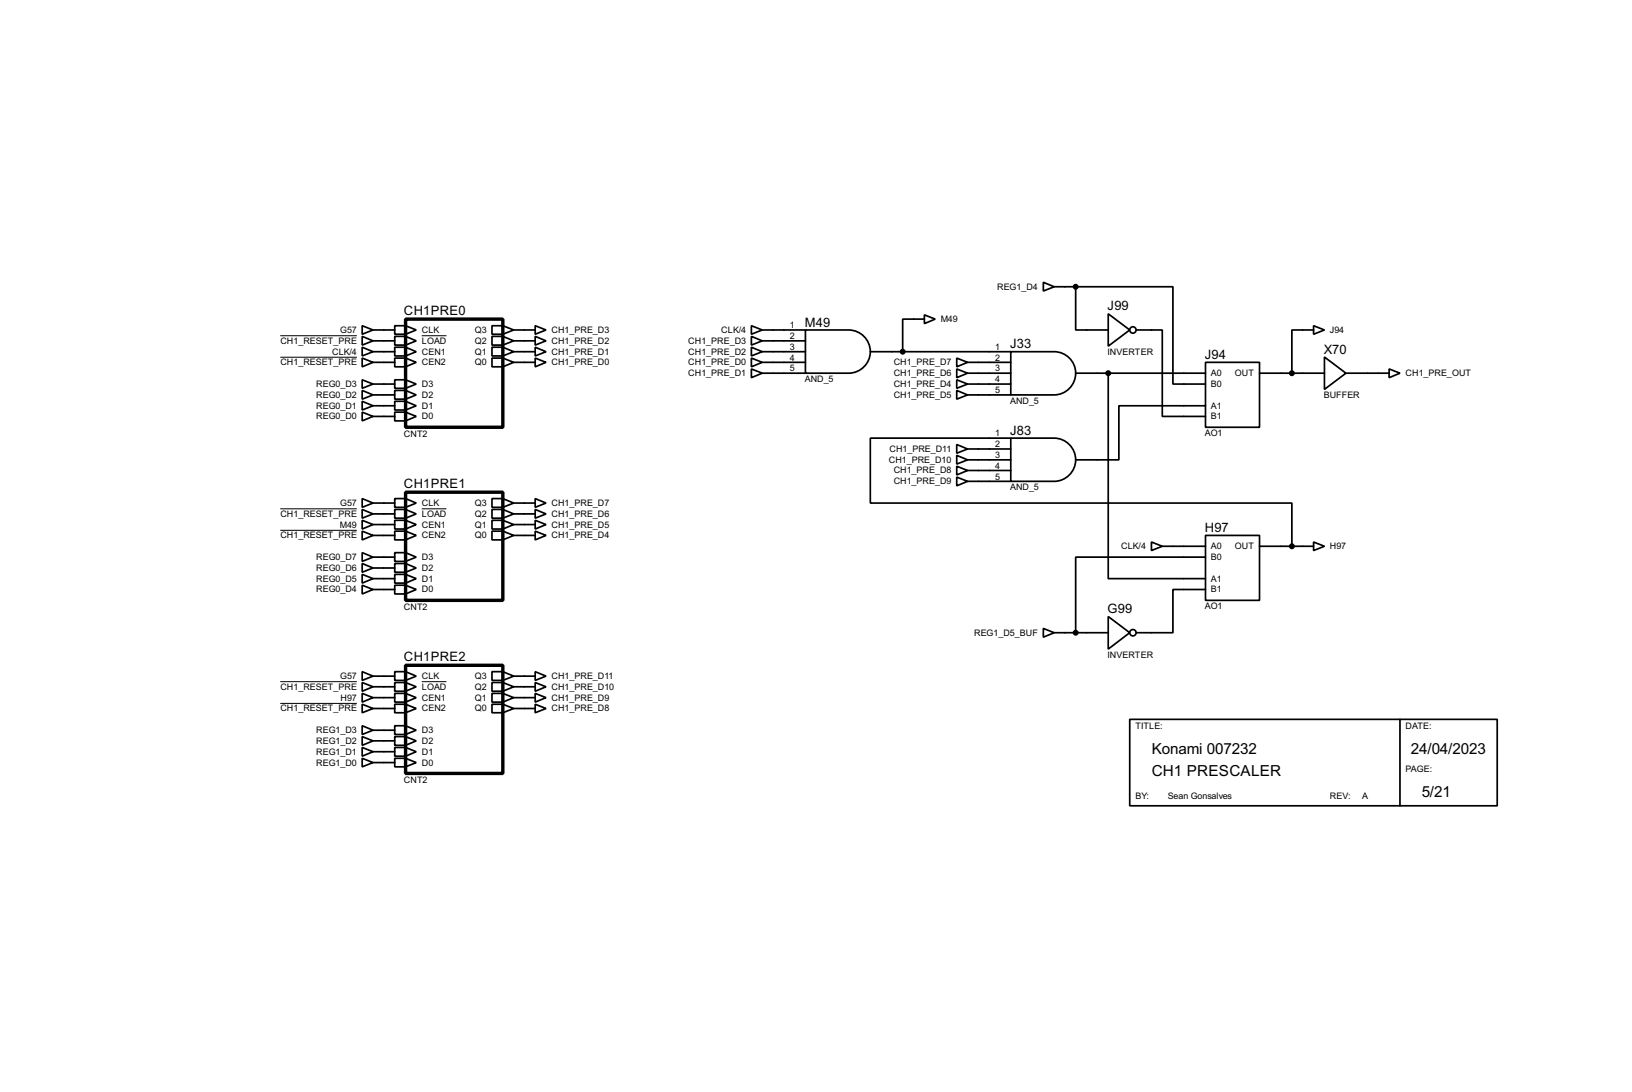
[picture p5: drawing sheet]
<svg xmlns="http://www.w3.org/2000/svg" width="383mm" height="256mm" viewBox="0 0 383 256" stroke-linecap="round" stroke-linejoin="round" font-family="sans-serif">
<g fill="none" stroke="#000" stroke-width=".4">
<path d="M85.1 79l2.6 1.1-2.6 1zM85.1 76.5l2.6 1-2.6 1zM87.7 77.5h5.1M92.8 76.5h2.5l2.5 1-2.5 1h-2.5zM92.8 79h2.5l2.5 1.1-2.5 1h-2.5zM95.3 76.5v2M95.3 79v2.1M115.6 79h2.6l2.5 1.1-2.5 1h-2.6zM115.6 76.5h2.6l2.5 1-2.5 1h-2.6zM118.2 76.5v2M118.2 79v2.1M120.7 77.5h5.1"/>
<path d="M125.8 79l2.5 1.1-2.5 1zM125.8 76.5l2.5 1-2.5 1zM176.6 76.5l2.5 1-2.5 1zM176.6 79l2.5 1.1-2.5 1zM179.1 77.5h10.2M189.3 77.5h10.1a5.1 5.1 0 0 1 5.1 5.1 5.1 5.1 0 0 1-5.1 5.1h-10.1zM217.2 74l2.6 1-2.6 1zM217.2 75h-5.1v7.6M245.2 66.3l2.5 1.1-2.5 1zM247.7 67.4h5.1M252.8 67.4h22.8v22.8h7.7M252.8 67.4v10.1h7.6"/>
<path d="M260.4 73.7l5.1 3.8-5.1 3.8zM267 77.5h6.1v20.3h10.2M308.7 76.5l2.5 1-2.5 1zM308.7 77.5h-5.1v10.2M85.1 84.1l2.6 1-2.6 1.1zM85.1 81.6l2.6 1-2.6 1zM85.1 96.8l2.6 1-2.6 1.1zM85.1 94.3l2.6 1-2.6 1zM85.1 91.7l2.6 1.1-2.6 1zM85.1 89.2l2.6 1-2.6 1zM87.7 85.1h5.1M87.7 90.2h5.1"/>
<path d="M87.7 92.8h5.1M87.7 82.6h5.1M87.7 80.1h5.1M87.7 97.8h5.1M87.7 95.3h5.1M92.8 89.2h2.5l2.5 1-2.5 1h-2.5zM92.8 91.7h2.5l2.5 1.1-2.5 1h-2.5zM92.8 94.3h2.5l2.5 1-2.5 1h-2.5zM92.8 96.8h2.5l2.5 1-2.5 1.1h-2.5zM92.8 81.6h2.5l2.5 1-2.5 1h-2.5zM92.8 84.1h2.5l2.5 1-2.5 1.1h-2.5zM95.3 81.6v2"/>
<path d="M95.3 84.1v2.1M95.3 89.2v2M95.3 91.7v2.1M95.3 94.3v2M95.3 96.8v2.1M115.6 84.1h2.6l2.5 1-2.5 1.1h-2.6zM115.6 81.6h2.6l2.5 1-2.5 1h-2.6zM118.2 81.6v2M118.2 84.1v2.1M120.7 85.1h5.1M120.7 82.6h5.1M120.7 80.1h5.1"/>
<path d="M125.8 84.1l2.5 1-2.5 1.1zM125.8 81.6l2.5 1-2.5 1zM176.6 84.1l2.5 1-2.5 1.1zM176.6 86.7l2.5 1-2.5 1zM176.6 81.6l2.5 1-2.5 1zM179.1 85.1h10.2M179.1 87.7h10.2M179.1 82.6h10.2M179.1 80.1h10.2M204.5 82.6h33M224.8 84.1l2.6 1-2.6 1.1zM224.8 86.7l2.6 1-2.6 1z"/>
<path d="M224.8 89.2l2.6 1-2.6 1zM224.8 91.7l2.6 1.1-2.6 1zM227.4 85.1h10.1M227.4 87.7h10.1M227.4 90.2h10.1M227.4 92.8h10.1M237.5 82.6h10.2a5.1 5.1 0 0 1 5.1 5.1 5.1 5.1 0 0 1-5.1 5.1h-10.2zM252.8 87.7h30.5M260.4 87.7v48.2h22.9M283.3 85.1h12.7v15.3h-12.7zM283.3 95.3h-20.4v12.7h-10.1M296 87.7h15.2"/>
<path d="M311.2 83.9l5.1 3.8-5.1 3.8zM316.3 87.7h10.1M326.4 86.7l2.6 1-2.6 1zM85.1 117.1l2.6 1.1-2.6 1zM85.1 119.7l2.6 1-2.6 1zM87.7 118.2h5.1M92.8 117.1h2.5l2.5 1.1-2.5 1h-2.5zM92.8 119.7h2.5l2.5 1-2.5 1h-2.5zM95.3 117.1v2.1M95.3 119.7v2M115.6 119.7h2.6l2.5 1-2.5 1h-2.6zM115.6 117.1h2.6l2.5 1.1-2.5 1h-2.6z"/>
<path d="M118.2 117.1v2.1M118.2 119.7v2M120.7 118.2h5.1M125.8 119.7l2.5 1-2.5 1zM125.8 117.1l2.5 1.1-2.5 1zM224.8 104.4l2.6 1.1-2.6 1zM224.8 107l2.6 1-2.6 1zM224.8 112.1l2.6 1-2.6 1zM224.8 109.5l2.6 1-2.6 1.1zM227.4 105.5h10.1M227.4 108h10.1M227.4 113.1h10.1"/>
<path d="M227.4 110.5h10.1M237.5 102.9h10.2a5.1 5.1 0 0 1 5.1 5.1 5.1 5.1 0 0 1-5.1 5.1h-10.2zM237.5 102.9h-33v15.3h99.1v10.1M85.1 124.8l2.6 1-2.6 1zM85.1 122.2l2.6 1-2.6 1.1zM85.1 137.5l2.6 1-2.6 1zM85.1 134.9l2.6 1-2.6 1.1zM85.1 132.4l2.6 1-2.6 1zM85.1 129.8l2.6 1.1-2.6 1zM87.7 125.8h5.1M87.7 123.2h5.1M87.7 120.7h5.1"/>
<path d="M87.7 138.5h5.1M87.7 135.9h5.1M87.7 133.4h5.1M87.7 130.9h5.1M92.8 129.8h2.5l2.5 1.1-2.5 1h-2.5zM92.8 132.4h2.5l2.5 1-2.5 1h-2.5zM92.8 134.9h2.5l2.5 1-2.5 1.1h-2.5zM92.8 137.5h2.5l2.5 1-2.5 1h-2.5zM92.8 122.2h2.5l2.5 1-2.5 1.1h-2.5zM92.8 124.8h2.5l2.5 1-2.5 1h-2.5zM95.3 122.2v2.1M95.3 124.8v2"/>
<path d="M95.3 129.8v2.1M95.3 132.4v2M95.3 134.9v2.1M95.3 137.5v2M115.6 124.8h2.6l2.5 1-2.5 1h-2.6zM115.6 122.2h2.6l2.5 1-2.5 1.1h-2.6zM118.2 122.2v2.1M118.2 124.8v2M120.7 125.8h5.1M120.7 123.2h5.1M120.7 120.7h5.1M125.8 124.8l2.5 1-2.5 1z"/>
<path d="M125.8 122.2l2.5 1-2.5 1.1zM270.6 127.3l2.5 1-2.5 1zM273.1 128.3h10.2M283.3 125.8h12.7v15.2h-12.7zM283.3 138.5h-7.7v10.1h-8.6M283.3 130.9h-30.5v17.7M296 128.3h12.7M308.7 127.3l2.5 1-2.5 1zM85.1 157.8l2.6 1-2.6 1zM87.7 158.8h5.1M92.8 157.8h2.5l2.5 1-2.5 1h-2.5zM95.3 157.8v2"/>
<path d="M115.6 157.8h2.6l2.5 1-2.5 1h-2.6zM118.2 157.8v2M120.7 158.8h5.1M125.8 157.8l2.5 1-2.5 1zM245.2 147.6l2.5 1-2.5 1.1zM247.7 148.6h12.7M260.4 144.8l5.1 3.8-5.1 3.9zM85.1 160.3l2.6 1-2.6 1.1zM85.1 165.4l2.6 1-2.6 1zM85.1 162.9l2.6 1-2.6 1zM85.1 178.1l2.6 1-2.6 1zM85.1 175.6l2.6 1-2.6 1z"/>
<path d="M85.1 173l2.6 1-2.6 1.1zM85.1 170.5l2.6 1-2.6 1zM87.7 166.4h5.1M87.7 163.9h5.1M87.7 161.3h5.1M87.7 179.1h5.1M87.7 176.6h5.1M87.7 174h5.1M87.7 171.5h5.1M92.8 160.3h2.5l2.5 1-2.5 1.1h-2.5zM92.8 170.5h2.5l2.5 1-2.5 1h-2.5zM92.8 173h2.5l2.5 1-2.5 1.1h-2.5z"/>
<path d="M92.8 175.6h2.5l2.5 1-2.5 1h-2.5zM92.8 178.1h2.5l2.5 1-2.5 1h-2.5zM92.8 162.9h2.5l2.5 1-2.5 1h-2.5zM92.8 165.4h2.5l2.5 1-2.5 1h-2.5zM95.3 160.3v2.1M95.3 162.9v2M95.3 165.4v2M95.3 170.5v2M95.3 173v2.1M95.3 175.6v2M95.3 178.1v2M115.6 165.4h2.6l2.5 1-2.5 1h-2.6z"/>
<path d="M115.6 162.9h2.6l2.5 1-2.5 1h-2.6zM115.6 160.3h2.6l2.5 1-2.5 1.1h-2.6zM118.2 160.3v2.1M118.2 162.9v2M118.2 165.4v2M120.7 166.4h5.1M120.7 163.9h5.1M120.7 161.3h5.1M125.8 165.4l2.5 1-2.5 1zM125.8 162.9l2.5 1-2.5 1zM125.8 160.3l2.5 1-2.5 1.1zM265.5 169h86.3v20.3h-86.3z"/>
<path d="M329 169v20.3"/>
<circle cx="266.2" cy="77.5" r=".75"/>
<circle cx="266.2" cy="148.6" r=".75"/>
</g>
<g fill="#000" stroke="#000" stroke-width=".4">
<circle cx="252.7" cy="67.4" r=".5"/>
<circle cx="212.1" cy="82.6" r=".5"/>
<circle cx="260.4" cy="87.7" r=".5"/>
<circle cx="303.5" cy="87.7" r=".5"/>
<circle cx="303.5" cy="128.3" r=".5"/>
<circle cx="252.7" cy="148.6" r=".5"/>
</g>
<path d="M95.3 75h22.9v25.4h-22.9zM95.3 115.6h22.9v25.4h-22.9zM95.3 156.3h22.9v25.4h-22.9z" fill="none" stroke="#000" stroke-width=".8"/>
<path d="M65.9 78.9h18M99.1 78.9h5.8M65.9 83.9h18M65.9 119.5h18M99.1 119.5h5.8M65.9 124.6h18M65.9 160.1h18M65.9 165.2h18M99.1 160.1h5.8" fill="none" stroke="#000" stroke-width=".23"/>
<g font-size="4">
<text x="270.6" y="177.1">Konami 007232</text>
<text x="331.5" y="177.1">24/04/2023</text>
<text x="270.6" y="182.2">CH1 PRESCALER</text>
<text x="334.1" y="187.3">5/21</text>
</g>
<g font-size="3.4">
<text x="94.9" y="74">CH1PRE0</text>
<text x="189.1" y="76.7">M49</text>
<text x="260.3" y="72.9">J99</text>
<text x="237.4" y="81.8">J33</text>
<text x="311.1" y="83.1">X70</text>
<text x="283.1" y="84.3">J94</text>
<text x="237.4" y="102.1">J83</text>
<text x="94.9" y="114.6">CH1PRE1</text>
<text x="283.1" y="125">H97</text>
<text x="260.3" y="144">G99</text>
<text x="94.9" y="155.3">CH1PRE2</text>
</g>
<g font-size="2.4">
<text x="234.3" y="68.1">REG1_D4</text>
<text x="185.6" y="77.1">1</text>
<text x="221" y="75.6">M49</text>
<text x="65.9" y="80.8">CH1_RESET_PRE</text>
<text x="78" y="83.3">CLK/4</text>
<text x="79.9" y="78.2">G57</text>
<text x="99.1" y="78.2">CLK</text>
<text x="99.1" y="80.8">LOAD</text>
<text x="99.1" y="83.3">CEN1</text>
<text x="111.6" y="83.3">Q1</text>
<text x="111.6" y="80.8">Q2</text>
<text x="111.6" y="78.2">Q3</text>
<text x="129.6" y="83.3">CH1_PRE_D1</text>
<text x="129.6" y="80.8">CH1_PRE_D2</text>
<text x="129.6" y="78.2">CH1_PRE_D3</text>
<text x="161.7" y="83.3">CH1_PRE_D2</text>
<text x="161.7" y="80.8">CH1_PRE_D3</text>
<text x="169.5" y="78.2">CLK/4</text>
<text x="185.6" y="79.7">2</text>
<text x="185.6" y="82.2">3</text>
<text x="233.9" y="82.2">1</text>
<text x="260.2" y="83.4">INVERTER</text>
<text x="312.5" y="78.2">J94</text>
<text x="65.9" y="85.8">CH1_RESET_PRE</text>
<text x="99.1" y="85.8">CEN2</text>
<text x="111.6" y="85.8">Q0</text>
<text x="129.6" y="85.8">CH1_PRE_D0</text>
<text x="161.7" y="85.8">CH1_PRE_D0</text>
<text x="161.7" y="88.4">CH1_PRE_D1</text>
<text x="185.6" y="84.7">4</text>
<text x="185.6" y="87.3">5</text>
<text x="189.1" y="89.8">AND_5</text>
<text x="210" y="85.8">CH1_PRE_D7</text>
<text x="210" y="88.4">CH1_PRE_D6</text>
<text x="233.9" y="84.7">2</text>
<text x="233.9" y="87.3">3</text>
<text x="233.9" y="89.8">4</text>
<text x="284.5" y="88.4">A0</text>
<text x="290.1" y="88.4">OUT</text>
<text x="330.3" y="88.4">CH1_PRE_OUT</text>
<text x="74.3" y="93.5">REG0_D2</text>
<text x="74.3" y="90.9">REG0_D3</text>
<text x="99.1" y="90.9">D3</text>
<text x="99.1" y="93.5">D2</text>
<text x="210" y="90.9">CH1_PRE_D4</text>
<text x="210" y="93.5">CH1_PRE_D5</text>
<text x="233.9" y="92.4">5</text>
<text x="237.3" y="94.9">AND_5</text>
<text x="284.5" y="90.9">B0</text>
<text x="311" y="93.6">BUFFER</text>
<text x="74.3" y="98.5">REG0_D0</text>
<text x="74.3" y="96">REG0_D1</text>
<text x="99.1" y="96">D1</text>
<text x="99.1" y="98.5">D0</text>
<text x="284.5" y="96">A1</text>
<text x="284.5" y="98.5">B1</text>
<text x="94.9" y="102.7">CNT2</text>
<text x="209" y="106.2">CH1_PRE_D11</text>
<text x="233.9" y="102.5">1</text>
<text x="233.9" y="105.1">2</text>
<text x="233.9" y="107.6">3</text>
<text x="283.1" y="102.5">AO1</text>
<text x="208.8" y="108.7">CH1_PRE_D10</text>
<text x="210" y="113.8">CH1_PRE_D9</text>
<text x="210" y="111.2">CH1_PRE_D8</text>
<text x="233.9" y="110.1">4</text>
<text x="233.9" y="112.7">5</text>
<text x="79.9" y="118.9">G57</text>
<text x="99.1" y="118.9">CLK</text>
<text x="111.6" y="118.9">Q3</text>
<text x="129.6" y="118.9">CH1_PRE_D7</text>
<text x="237.3" y="115.2">AND_5</text>
<text x="65.9" y="121.4">CH1_RESET_PRE</text>
<text x="79.9" y="123.9">M49</text>
<text x="99.1" y="121.4">LOAD</text>
<text x="99.1" y="123.9">CEN1</text>
<text x="111.6" y="123.9">Q1</text>
<text x="111.6" y="121.4">Q2</text>
<text x="129.6" y="123.9">CH1_PRE_D5</text>
<text x="129.6" y="121.4">CH1_PRE_D6</text>
<text x="65.9" y="126.5">CH1_RESET_PRE</text>
<text x="74.3" y="131.6">REG0_D7</text>
<text x="99.1" y="131.6">D3</text>
<text x="99.1" y="126.5">CEN2</text>
<text x="111.6" y="126.5">Q0</text>
<text x="129.6" y="126.5">CH1_PRE_D4</text>
<text x="263.4" y="129">CLK/4</text>
<text x="284.5" y="131.6">B0</text>
<text x="284.5" y="129">A0</text>
<text x="290.1" y="129">OUT</text>
<text x="312.5" y="129">H97</text>
<text x="74.3" y="136.6">REG0_D5</text>
<text x="74.3" y="134.1">REG0_D6</text>
<text x="99.1" y="134.1">D2</text>
<text x="99.1" y="136.6">D1</text>
<text x="284.5" y="136.6">A1</text>
<text x="74.3" y="139.2">REG0_D4</text>
<text x="94.9" y="143.3">CNT2</text>
<text x="99.1" y="139.2">D0</text>
<text x="283.1" y="143.1">AO1</text>
<text x="284.5" y="139.2">B1</text>
<text x="228.9" y="149.3">REG1_D5_BUF</text>
<text x="260.2" y="154.6">INVERTER</text>
<text x="79.9" y="159.5">G57</text>
<text x="99.1" y="159.5">CLK</text>
<text x="111.6" y="159.5">Q3</text>
<text x="129.6" y="159.5">CH1_PRE_D11</text>
<text x="65.9" y="162">CH1_RESET_PRE</text>
<text x="65.9" y="167.1">CH1_RESET_PRE</text>
<text x="80" y="164.6">H97</text>
<text x="99.1" y="162">LOAD</text>
<text x="99.1" y="164.6">CEN1</text>
<text x="99.1" y="167.1">CEN2</text>
<text x="111.6" y="167.1">Q0</text>
<text x="111.6" y="164.6">Q1</text>
<text x="111.6" y="162">Q2</text>
<text x="129.6" y="167.1">CH1_PRE_D8</text>
<text x="129.6" y="164.6">CH1_PRE_D9</text>
<text x="129.6" y="162">CH1_PRE_D10</text>
<text x="74.3" y="172.2">REG1_D3</text>
<text x="99.1" y="172.2">D3</text>
<text x="266.8" y="171.1">TITLE:</text>
<text x="330.3" y="171.1">DATE:</text>
<text x="74.3" y="179.8">REG1_D0</text>
<text x="74.3" y="177.3">REG1_D1</text>
<text x="74.3" y="174.7">REG1_D2</text>
<text x="99.1" y="174.7">D2</text>
<text x="99.1" y="177.3">D1</text>
<text x="99.1" y="179.8">D0</text>
<text x="94.9" y="184">CNT2</text>
<text x="330.3" y="181.3">PAGE:</text>
<text x="266.8" y="187.6">BY:</text>
<text x="274.4" y="187.6">Sean Gonsalves</text>
<text x="312.5" y="187.6">REV:</text>
<text x="320.1" y="187.6">A</text>
</g>
</svg>
